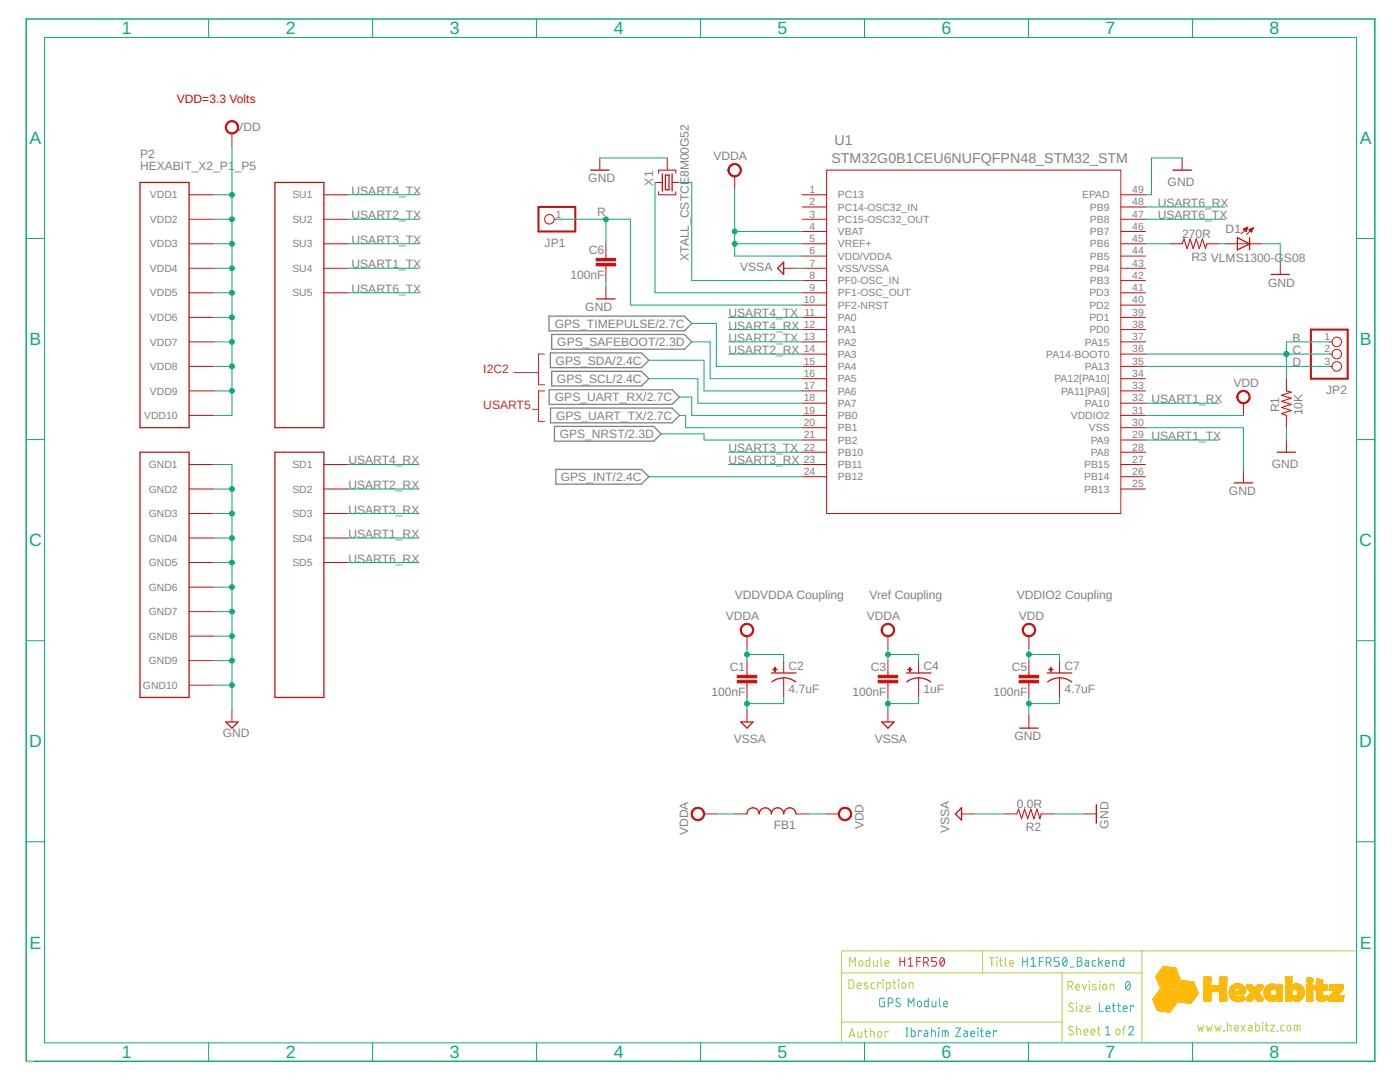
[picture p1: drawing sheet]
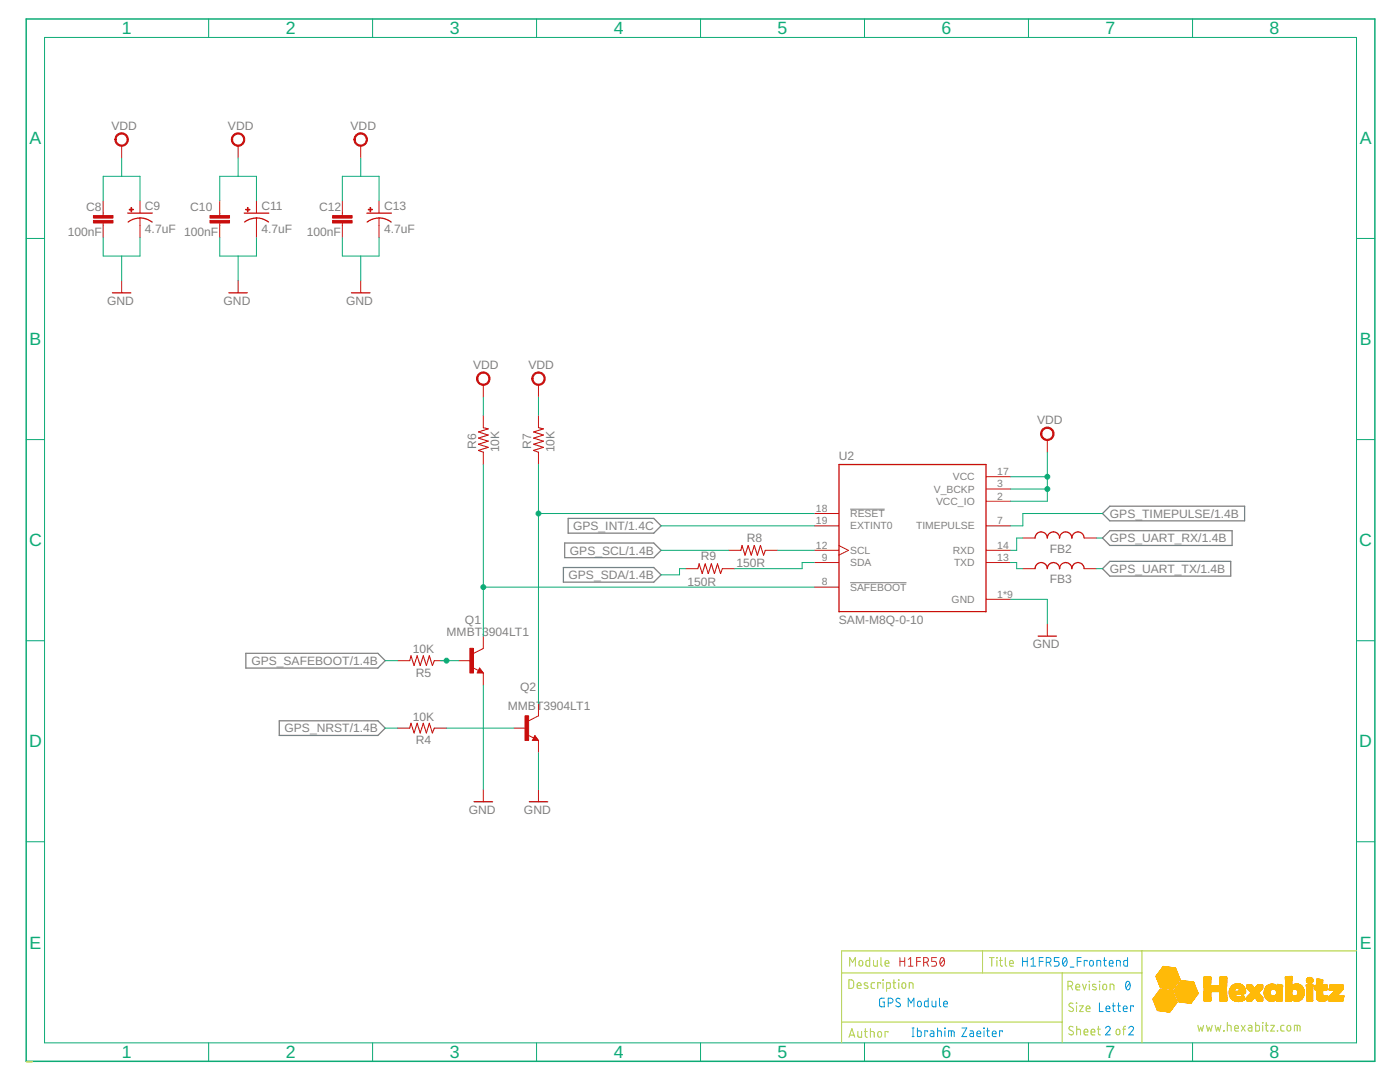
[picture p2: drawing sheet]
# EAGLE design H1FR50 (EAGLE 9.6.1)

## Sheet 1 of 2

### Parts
C1  100nF  C-0603  [C-0603]
C2  4.7uF  C-0805-POL  [C-0805-POL]
C3  100nF  C-0603  [C-0603]
C4  1uF  C-0805-POL  [C-0805-POL]
C5  100nF  C-0603  [C-0603]
C6  100nF  C-0603  [C-0603]
C7  4.7uF  C-0805-POL  [C-0805-POL]
D1  RED  VLMS1300-GS08  [VLMS1300-GS08]
FB1  FB-0603  [FB-0603]
JP1  R  PINHD-1X1  [1X01]
JP2  PINHD-1X3  [1X03]
P2  HEXABIT_X2_P1_P5  [HEXABIT_17.32_X2_P1_P5]
R1  10K  R-0603  [R-0603]
R2  0.0R  R-0603  [R-0603]
R3  270R  R-0603  [R-0603]
U1  STM32G0B1CEU6NUFQFPN48_STM32_STM  [UFQFPN48_STM32_STM]
X1  XTALL_CSTCE8M00G52  [XTALL_CSTCE8M00G52]

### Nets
C: JP2.1 JP2.2 R1.2 U1.36(PA14-BOOT0)
D: JP2.3 U1.35(PA13)
GND: C5.2 C6.2 C7.2(-) D1.C P2.PAD_PD11(GND1) P2.PAD_PD12(GND2) P2.PAD_PD13(GND3) P2.PAD_PD14(GND4) P2.PAD_PD15(GND5) P2.PAD_PD16(GND6) P2.PAD_PD17(GND7) P2.PAD_PD18(GND8) P2.PAD_PD19(GND9) P2.PAD_PD20(GND10) R1.1 R2.2 U1.30(VSS) U1.49(EPAD) X1.P$2 ; also sheet 2
GPS_INT: U1.24(PB12) ; also sheet 2
GPS_NRST: U1.21(PB2) ; also sheet 2
GPS_SAFEBOOT: U1.16(PA5) ; also sheet 2
GPS_SCL: U1.18(PA7) ; also sheet 2
GPS_SDA: U1.17(PA6) ; also sheet 2
GPS_TIMEPULSE: U1.15(PA4) ; also sheet 2
GPS_UART_RX: U1.19(PB0) ; also sheet 2
GPS_UART_TX: U1.20(PB1) ; also sheet 2
N$1: D1.A R3.2
N$2: U1.8(PF0-OSC_IN) X1.P$1
N$3: U1.9(PF1-OSC_OUT) X1.P$3
N$5: C6.1 JP1.1 U1.10(PF2-NRST)
N$14: R3.1 U1.45(PB6)
USART1_RX: P2.PAD_PD4(SD4) U1.32(PA10)
USART1_TX: P2.PAD_PU4(SU4) U1.29(PA9)
USART2_RX: P2.PAD_PD2(SD2) U1.14(PA3)
USART2_TX: P2.PAD_PU2(SU2) U1.13(PA2)
USART3_RX: P2.PAD_PD3(SD3) U1.23(PB11)
USART3_TX: P2.PAD_PU3(SU3) U1.22(PB10)
USART4_RX: P2.PAD_PD1(SD1) U1.12(PA1)
USART4_TX: P2.PAD_PU1(SU1) U1.11(PA0)
USART6_RX: P2.PAD_PD5(SD5) U1.48(PB9)
USART6_TX: P2.PAD_PU5(SU5) U1.47(PB8)
VDD: C5.1 C7.1(+) FB1.2 P2.PAD_PU11(VDD1) P2.PAD_PU12(VDD2) P2.PAD_PU13(VDD3) P2.PAD_PU14(VDD4) P2.PAD_PU15(VDD5) P2.PAD_PU16(VDD6) P2.PAD_PU17(VDD7) P2.PAD_PU18(VDD8) P2.PAD_PU19(VDD9) P2.PAD_PU20(VDD10) U1.31(VDDIO2) ; also sheet 2
VDDA: C1.1 C2.1(+) C3.1 C4.1(+) FB1.1 U1.4(VBAT) U1.5(VREF+) U1.6(VDD/VDDA)
VSSA: C1.2 C2.2(-) C3.2 C4.2(-) R2.1 U1.7(VSS/VSSA)
Unconnected: U1.1(PC13) U1.2(PC14-OSC32_IN) U1.3(PC15-OSC32_OUT) U1.25(PB13) U1.26(PB14) U1.27(PB15) U1.28(PA8) U1.33(PA11[PA9]) U1.34(PA12[PA10]) U1.37(PA15) U1.38(PD0) U1.39(PD1) U1.40(PD2) U1.41(PD3) U1.42(PB3) U1.43(PB4) U1.44(PB5) U1.46(PB7)

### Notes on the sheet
- VDD=3.3 Volts
- B
- I2C2
- USART5
- VDD\VDDA Coupling | Vref Coupling | VDDIO2 Coupling
- Module | H1FR50 | Title | H1FR50_Backend
- Description | Revision | 0
- GPS Module
- Size | Letter
- www.hexabitz.com
- Author | Ibrahim Zaeiter | Sheet   of | 1 | 2
- C:/Users/Admin/Desktop/logodraft.bmp

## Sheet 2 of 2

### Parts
C8  100nF  C-0603  [C-0603]
C9  4.7uF  C-0805-POL  [C-0805-POL]
C10  100nF  C-0603  [C-0603]
C11  4.7uF  C-0805-POL  [C-0805-POL]
C12  100nF  C-0603  [C-0603]
C13  4.7uF  C-0805-POL  [C-0805-POL]
FB2  BLM18KG601SN1D  FB-0603  [FB-0603]
FB3  BLM18KG601SN1D  FB-0603  [FB-0603]
Q1  MMBT3904LT1  [MMBT3904LT1]
Q2  MMBT3904LT1  [MMBT3904LT1]
R4  10K  R-0603  [R-0603]
R5  10K  R-0603  [R-0603]
R6  10K  R-0603  [R-0603]
R7  10K  R-0603  [R-0603]
R8  150R  R-0603  [R-0603]
R9  150R  R-0603  [R-0603]
U2  SAM-M8Q-0-10  [MODULE_SAM-M8Q-0-10]

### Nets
GND: C8.2 C9.2(-) C10.2 C11.2(-) C12.2 C13.2(-) Q1.2(E) Q2.2(E) U2.1(GND) U2.4(GND) U2.5(GND) U2.6(GND) U2.10(GND) U2.11(GND) U2.15(GND) U2.16(GND) U2.20(GND) ; also sheet 1
GPS_INT: U2.19(EXTINT0) ; also sheet 1
GPS_NRST: R4.2 ; also sheet 1
GPS_SAFEBOOT: R5.2 ; also sheet 1
GPS_SCL: R8.2 ; also sheet 1
GPS_SDA: R9.2 ; also sheet 1
GPS_TIMEPULSE: U2.7(TIMEPULSE) ; also sheet 1
GPS_UART_RX: FB2.2 ; also sheet 1
GPS_UART_TX: FB3.2 ; also sheet 1
N$4: Q2.3(C) R7.1 U2.18(!RESET)
N$6: Q1.3(C) R6.1 U2.8(!SAFEBOOT)
N$7: Q2.1(B) R4.1
N$8: Q1.1(B) R5.1
N$9: FB2.1 U2.14(RXD)
N$10: FB3.1 U2.13(TXD)
N$11: R8.1 U2.12(SCL)
N$12: R9.1 U2.9(SDA)
VDD: C8.1 C9.1(+) C10.1 C11.1(+) C12.1 C13.1(+) R6.2 R7.2 U2.2(VCC_IO) U2.3(V_BCKP) U2.17(VCC) ; also sheet 1

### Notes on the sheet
- Module | H1FR50 | Title | H1FR50_Frontend
- Description | Revision | 0
- GPS Module
- Size | Letter
- www.hexabitz.com
- Author | Ibrahim Zaeiter | Sheet   of | 2 | 2
- C:/Users/Admin/Desktop/logodraft.bmp

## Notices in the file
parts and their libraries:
HEXABITZ_ICs: COPYRIGHT: Copyright (C) 2022 Ultra Librarian. All rights reserved.
